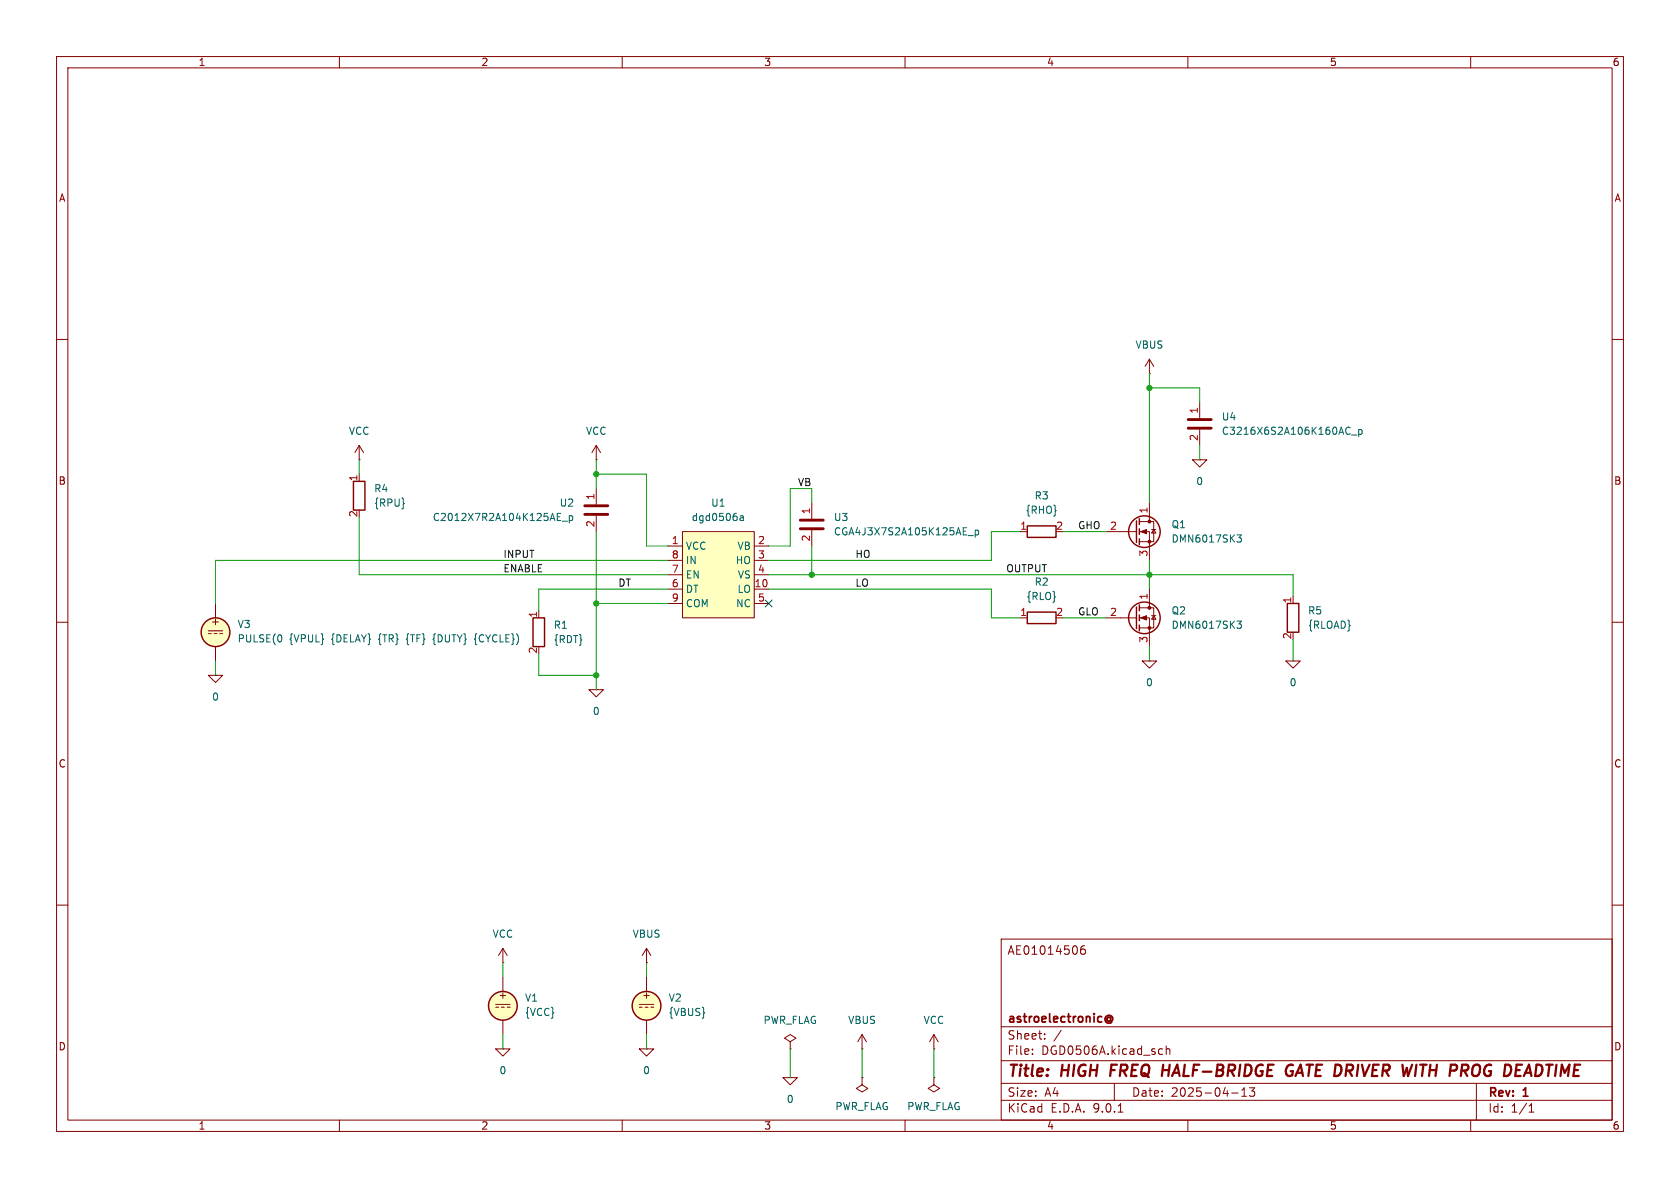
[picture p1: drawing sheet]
<svg xmlns="http://www.w3.org/2000/svg" width="297mm" height="210mm" viewBox="0 0 297 210" stroke-linecap="round" stroke-linejoin="round" font-family="sans-serif">
<g fill="none" stroke="#840000" stroke-width=".18">
<path d="M10 10h277v190h-277zM12 12h273v186h-273zM60 10v2M110 10v2M160 10v2M210 10v2M260 10v2M10 60h2M63.5 78.7v2.6M63.5 78.7l-.8 1.3M63.5 78.7l.8 1.3M105.4 78.7l-.8 1.3"/>
<path d="M105.4 78.7l.8 1.3M105.4 78.7v2.6M203.2 66h.1M203.2 63.5l-.8 1.3M203.2 63.5l.8 1.3M203.2 63.5v2.5M212.1 71.1v2.8M212.1 75.9v2.8M285 60h2M63.5 81.3h.1M63.5 83.8v1.3M105.4 81.3h.1"/>
<path d="M105.4 86.4v2.8M105.4 91.2v2.8M143.5 88.9v2.8M143.5 93.7v2.8M180.3 94h1.3M195.6 94h5.3M201.4 92.2h2.6v3.6h-2.6M201.4 94h1.8v5.1M203.2 88.9v3.3M203.6 93.6h.7M204 93.6l.3 .6h-.7zM210.8 81.3h2.6l-1.3 1.3z"/>
<path d="M212.1 81.3h.1M10 110h2M36.8 119.4h2.6l-1.3 1.3zM36.8 111.5h2.6M36.8 112h.5M37.8 112h.6M38.1 119.4h.1M38.1 106.7v2.5M38.1 114.3v2.5M38.9 112h.5M95.2 108v1.2M195.6 109.2h5.3"/>
<path d="M201.4 107.4h2.6v3.6h-2.6M201.4 109.2h1.8v5.1M201.9 116.8h2.6l-1.3 1.3zM203.2 116.8h.1M203.2 104.1v3.3M203.6 108.8h.7M204 108.8l.3 .7h-.7zM227.3 116.8h2.6l-1.3 1.3zM228.6 116.8h.1M228.6 105.4v1.3M285 110h2M10 160h2"/>
<path d="M87.6 177.5h2.6M87.6 178.1h.5M88.6 178.1h.6M88.9 172.7v2.6M89.7 178.1h.5M113 177.5h2.6M113 178.1h.5M114 178.1h.6M114.3 170.2h.1M114.3 167.6l-.8 1.3M114.3 167.6l.8 1.3M114.3 167.6v2.6"/>
<path d="M114.3 172.7v2.6M115.1 178.1h.5M177 166h108v32h-108zM191.7 167.2a.59 .59 0 0 0-.7 .6v.6l.2 .2 .4 .1 .2-.1 .1-.5-.2-.3h-.4l-.3 .3M285 160h2M60 198v2M87.6 185.4h2.6l-1.3 1.3zM88.9 185.4h.1M88.9 180.3v2.6M110 198v2M113 185.4h2.6l-1.3 1.3zM114.3 185.4h.1"/>
<path d="M114.3 180.3v2.6M138.4 190.5h2.6l-1.3 1.3zM139.7 184.2l1-.7-1-.6-1 .6 1 .7v1.2M139.7 185.4h.1M139.7 190.5h.1M160 198v2M165.1 185.4h.1M165.1 182.9l-.8 1.3M165.1 182.9l.8 1.3M165.1 182.9v2.5M177 194.5h108M177 191.5h108"/>
<path d="M177 187.5h108M177 181.5h108M182.5 186.3v.1M182.5 185.5v.1M184.7 183.6v.1M184.7 182.8v.1M187.6 182.1l-1.3 2M197 191.5v3M197.7 196.6h.8M205.1 185.4l.4 .1M205.5 186.3l-.4 .1M206.2 185.5l.2-.1 .3 .1 .1 .9"/>
<path d="M206.2 184.9v1.5M210 198v2M217.7 193.2h1.2M219.5 193.8h.9M219.5 192.7l.5-.4v1.5M220.9 192.3h.9l-.5 .6 .4 .1v.7l-.2 .1h-.4l-.2-.1M260 198v2M261 191.5v6.5M270.3 196.6h.9M270.3 195.5l.4-.4v1.5"/>
</g>
<path d="M196.5 188.2l-.2 2M205.5 189.2h1.2M228.2 189.4h.4l-.1 .6a.68 .68 0 0 1-1.1-.1M228.6 188.3a.86 .86 0 0 0-1.3 .8M229.9 188.2l-.9 2M251.1 188.2h1.1M251.6 188.2l-.2 2M269.7 189.6h.9M270.3 188.2l.4 2" fill="none" stroke="#840000" stroke-width=".4"/>
<path d="M195.6 179.7a.61 .61 0 0 1 .9-.1 .61 .61 0 0 1 0 .9l-.2-.1M196.3 180a.36 .36 0 0 0-.5-.1 .36 .36 0 0 0 0 .6 .36 .36 0 0 0 .5-.1M196.3 179.8v.6M195.6 180.7a.69 .69 0 0 0 1 0" fill="none" stroke="#840000" stroke-width=".3"/>
<g fill="none" stroke="#840000" stroke-width=".25">
<path d="M62.5 85.1h2v5.1h-2zM181.6 93h5.1v2h-5.1zM200.9 92.1v3.8M201.4 91.7v1M201.4 93.5v1M201.4 95.3v1M94.2 109.2h2.1v5.1h-2.1zM200.9 107.3v3.8M201.4 106.9v1.1M201.4 108.7v1M201.4 110.5v1M227.6 106.7h2v5.1h-2z"/>
<circle cx="202.3" cy="94" r="2.79"/>
<circle cx="38.1" cy="111.8" r="2.54"/>
<circle cx="202.3" cy="109.2" r="2.79"/>
<circle cx="88.9" cy="177.8" r="2.54"/>
<circle cx="114.3" cy="177.8" r="2.54"/>
</g>
<path d="M210.1 74.2h4M210.1 75.7h4M103.4 89.4h4M103.4 90.9h4M141.5 91.9h4M141.5 93.5h4" fill="none" stroke="#840000" stroke-width=".51"/>
<g fill="none" stroke="#006464" stroke-width=".18">
<path d="M238.6 75.6h.1M238.7 76.7h-.1M238.9 76.9h1M240.2 75.9v1.3M240.2 76l.4-.1 .2 .3-.1 .5h-.5M99.4 92.1h.9M100.6 91.2v1.2M100.6 91.2h.4l.2 .2-.1 .6h-.5M171.1 94.7h1M172.4 93.7v1.3M172.4 93.8l.4-.1 .2 .3-.1 .5h-.5M218.7 94.6h.8l-.5 .4 .4 .2 .1 .4-.3 .2h-.3"/>
<path d="M76.7 112.8l-.1 .2 .1 .2M84.2 112l-.1 .2v.6l-.2 .2 .2 .2v.6l.1 .2M218.7 109.8h.8l-.5 .5 .4 .1 .1 .4-.3 .3h-.3"/>
</g>
<g fill="#ffffc2" stroke="#ffffc2" stroke-width=".18">
<circle cx="38.1" cy="111.8" r="2.54"/>
<circle cx="114.3" cy="177.8" r="2.54"/>
<circle cx="88.9" cy="177.8" r="2.54"/>
</g>
<g fill="#840000" stroke="#840000" stroke-width=".18">
<path d="M201.7 94l1-.4v.8z"/>
<path d="M201.7 109.2l1-.4v.8z"/>
<circle cx="203.2" cy="92.2" r=".25"/>
<circle cx="203.2" cy="95.8" r=".25"/>
<circle cx="203.2" cy="107.4" r=".25"/>
<circle cx="203.2" cy="111" r=".25"/>
</g>
<path d="M120.6 94h12.7v15.2h-12.7z" fill="#ffffc2"/>
<g fill="none" stroke="#840000" stroke-width=".18">
<path d="M118.1 96.5h2.5M118.1 99.1h2.5M120.6 94h12.7v15.2h-12.7zM133.3 96.5h2.6M133.3 99.1h2.6M118.1 101.6h2.5M118.1 104.1h2.5M118.1 106.7h2.5M133.3 101.6h2.6M133.3 104.1h2.6M133.3 106.7h2.6M180.3 109.2h1.3"/>
<path d="M104.1 121.9h2.6l-1.3 1.3zM105.4 121.9h.1M88.9 170.2h.1M88.9 167.6l-.8 1.3M88.9 167.6l.8 1.3M88.9 167.6v2.6M152.4 185.4h.1M152.4 190.5v1.3l1 .6-1 .6-1-.6 1-.6M152.4 190.5h.1M152.4 182.9l-.8 1.3M152.4 182.9l.8 1.3M152.4 182.9v2.5"/>
<path d="M165.1 190.5v1.3l1 .6-1 .6-1-.6 1-.6M165.1 190.5h.1"/>
</g>
<path d="M130.9 91.2h.5v.8M131.4 91.5h-.4l-.2 .2 .2 .3h.4" fill="none" stroke="#006464" stroke-width=".18"/>
<path d="M181.6 108.2h5.1v2h-5.1z" fill="none" stroke="#840000" stroke-width=".25"/>
<g fill="none" stroke="#009600" stroke-width=".18">
<path d="M203.2 68.6h8.9v2.5M203.2 66v22.9M212.1 78.7v2.6M63.5 81.3v2.5M63.5 91.4v10.2h54.6M105.4 83.8h8.9v12.7h3.8M105.4 81.3v5.1M105.4 94v27.9M118.1 99.1h-80v7.6M143.5 88.9v-2.5h-3.8v10.1h-3.8M143.5 96.5v5.1M180.3 94h-5v5.1h-39.4"/>
<path d="M188 94h7.6M203.2 99.1v5M38.1 116.8v2.6M95.2 115.6v3.8h10.2M105.4 106.7h12.7M118.1 104.1h-22.9v3.9M135.9 104.1h39.4v5.1h5M135.9 101.6h92.7v3.8M188 109.2h7.6M203.2 114.3v2.5M228.6 113v3.8M88.9 170.2v2.5"/>
<path d="M114.3 170.2v2.5M88.9 182.9v2.5M114.3 182.9v2.5M139.7 185.4v5.1M152.4 185.4v5.1M165.1 185.4v5.1"/>
</g>
<path d="M135.3 106.1l1.2 1.2M136.5 106.1l-1.2 1.2" fill="none" stroke="#000084" stroke-width=".18"/>
<g fill="#009600" stroke="#009600" stroke-width=".18">
<circle cx="105.4" cy="83.8" r=".46"/>
<circle cx="203.2" cy="101.6" r=".46"/>
<circle cx="203.2" cy="68.6" r=".46"/>
<circle cx="143.5" cy="101.6" r=".46"/>
<circle cx="105.4" cy="119.4" r=".46"/>
<circle cx="105.4" cy="106.7" r=".46"/>
</g>
<g font-size="2.8" fill="#840000">
<text x="178" y="190.9">Title:</text>
<text x="187.7" y="190.9">HIGH</text>
<text x="197.1" y="190.9">FREQ</text>
<text x="207.1" y="190.9">HALF-BRIDGE</text>
<text x="229.8" y="190.9">GATE DRIVER</text>
<text x="251.9" y="190.9">WITH PROG</text>
<text x="271.5" y="190.9">DEADTIME</text>
</g>
<g font-size="2.1" fill="#840000">
<text x="178" y="169">AE01014506</text>
<text x="178" y="184">Sheet:</text>
<text x="178" y="181.2">astroelectronic@</text>
<text x="178" y="186.7">File:</text>
<text x="184.1" y="186.7">DGD0506A.kicad_sch</text>
<text x="178" y="196.9">KiCad</text>
<text x="178" y="194.1">Size:</text>
<text x="184.7" y="194.1">A4</text>
<text x="185.7" y="196.9">E.D.A.</text>
<text x="193.3" y="196.9">9.0.1</text>
<text x="200" y="194.1">Date:</text>
<text x="207" y="194.1">2025-04-13</text>
<text x="263" y="194.3">Rev:</text>
<text x="263" y="196.9">Id:</text>
<text x="267.1" y="196.9">1/1</text>
<text x="269.4" y="194.3">1</text>
</g>
<g font-size="1.8" fill="#840000">
<text x="35" y="11.9">1</text>
<text x="85" y="11.9">2</text>
<text x="135" y="11.9">3</text>
<text x="185" y="11.9">4</text>
<text x="235" y="11.9">5</text>
<text x="285" y="11.9">6</text>
<text x="10.3" y="35.9">A</text>
<text x="285.3" y="35.9">A</text>
<text x="10.3" y="85.9">B</text>
<text x="285.3" y="85.9">B</text>
<text x="37.2" y="110.7">+</text>
<text x="10.3" y="135.9">C</text>
<text x="285.3" y="135.9">C</text>
<text x="88" y="176.8">+</text>
<text x="113.4" y="176.8">+</text>
<text x="10.3" y="185.9">D</text>
<text x="285.3" y="185.9">D</text>
<text x="35" y="199.9">1</text>
<text x="85" y="199.9">2</text>
<text x="135" y="199.9">3</text>
<text x="185" y="199.9">4</text>
<text x="235" y="199.9">5</text>
<text x="285" y="199.9">6</text>
</g>
<g font-size="1.8" fill="#006464">
<text x="200.6" y="61.8">VBUS</text>
<text x="61.6" y="77.1">VCC</text>
<text x="103.5" y="77.1">VCC</text>
<text x="215.9" y="74.5">U4</text>
<text x="215.9" y="77.1">C3216X6S2A106K160AC_p</text>
<text x="66" y="87.2">R4</text>
<text x="66" y="89.8">{RPU}</text>
<text x="98.8" y="89.8">U2</text>
<text x="125.6" y="89.8">U1</text>
<text x="182.8" y="88.5">R3</text>
<text x="211.4" y="86">0</text>
<text x="76.4" y="92.3">C2012X7R2A104K125AE_p</text>
<text x="122.2" y="92.3">dgd0506a</text>
<text x="147.3" y="92.3">U3</text>
<text x="147.3" y="94.8">CGA4J3X7S2A105K125AE_p</text>
<text x="181.2" y="91">{RHO}</text>
<text x="207" y="93.6">Q1</text>
<text x="121.2" y="97.4">VCC</text>
<text x="121.2" y="99.9">IN</text>
<text x="130" y="99.9">HO</text>
<text x="130.3" y="97.4">VB</text>
<text x="207" y="96.1">DMN6017SK3</text>
<text x="121.2" y="102.5">EN</text>
<text x="121.2" y="105">DT</text>
<text x="121.2" y="107.5">COM</text>
<text x="130" y="107.5">NC</text>
<text x="130.3" y="105">LO</text>
<text x="130.3" y="102.5">VS</text>
<text x="181.4" y="106.3">{RLO}</text>
<text x="182.8" y="103.7">R2</text>
<text x="41.9" y="111.2">V3</text>
<text x="41.9" y="113.8">PULSE(0</text>
<text x="51.1" y="113.8">{VPUL}</text>
<text x="58.7" y="113.8">{DELAY}</text>
<text x="67.2" y="113.8">{TR}</text>
<text x="72.3" y="113.8">{TF}</text>
<text x="77.2" y="113.8">{DUTY}</text>
<text x="84.7" y="113.8">{CYCLE})</text>
<text x="97.8" y="111.4">R1</text>
<text x="97.8" y="113.9">{RDT}</text>
<text x="207" y="111.4">DMN6017SK3</text>
<text x="207" y="108.8">Q2</text>
<text x="231.1" y="108.8">R5</text>
<text x="231.1" y="111.4">{RLOAD}</text>
<text x="37.4" y="124.1">0</text>
<text x="202.5" y="121.5">0</text>
<text x="227.9" y="121.5">0</text>
<text x="104.7" y="126.6">0</text>
<text x="87" y="166">VCC</text>
<text x="111.7" y="166">VBUS</text>
<text x="92.7" y="177.3">V1</text>
<text x="92.7" y="179.8">{VCC}</text>
<text x="118.1" y="177.3">V2</text>
<text x="118.1" y="179.8">{VBUS}</text>
<text x="134.9" y="181.2">PWR_FLAG</text>
<text x="149.8" y="181.2">VBUS</text>
<text x="163.2" y="181.2">VCC</text>
<text x="88.2" y="190.1">0</text>
<text x="113.6" y="190.1">0</text>
<text x="139" y="195.2">0</text>
<text x="147.6" y="196.4">PWR_FLAG</text>
<text x="160.3" y="196.4">PWR_FLAG</text>
</g>
<g font-size="1.8" fill="#a90000">
<text x="211.8" y="73.2" transform="rotate(-90 211.8 73.2)">1</text>
<text x="211.8" y="78" transform="rotate(-90 211.8 78)">2</text>
<text x="63.2" y="85.2" transform="rotate(-90 63.2 85.2)">1</text>
<text x="105.2" y="88.5" transform="rotate(-90 105.2 88.5)">1</text>
<text x="63.2" y="91.5" transform="rotate(-90 63.2 91.5)">2</text>
<text x="105.2" y="93.3" transform="rotate(-90 105.2 93.3)">2</text>
<text x="143.3" y="95.8" transform="rotate(-90 143.3 95.8)">2</text>
<text x="143.3" y="91" transform="rotate(-90 143.3 91)">1</text>
<text x="180.3" y="93.7">1</text>
<text x="186.6" y="93.7">2</text>
<text x="196.1" y="93.7">2</text>
<text x="202.9" y="90.9" transform="rotate(-90 202.9 90.9)">1</text>
<text x="118.7" y="96.3">1</text>
<text x="118.7" y="98.8">8</text>
<text x="118.7" y="101.3">7</text>
<text x="133.9" y="96.3">2</text>
<text x="133.9" y="98.8">3</text>
<text x="133.9" y="101.3">4</text>
<text x="202.9" y="98.5" transform="rotate(-90 202.9 98.5)">3</text>
<text x="118.7" y="103.9">6</text>
<text x="118.7" y="106.4">9</text>
<text x="133.3" y="103.9">10</text>
<text x="133.9" y="106.4">5</text>
<text x="202.9" y="106.1" transform="rotate(-90 202.9 106.1)">1</text>
<text x="228.3" y="106.8" transform="rotate(-90 228.3 106.8)">1</text>
<text x="95" y="109.3" transform="rotate(-90 95 109.3)">1</text>
<text x="180.3" y="109">1</text>
<text x="186.6" y="109">2</text>
<text x="196.1" y="109">2</text>
<text x="202.9" y="113.7" transform="rotate(-90 202.9 113.7)">3</text>
<text x="228.3" y="113.1" transform="rotate(-90 228.3 113.1)">2</text>
<text x="95" y="115.6" transform="rotate(-90 95 115.6)">2</text>
</g>
<g font-size="1.8" fill="#0f0f0f">
<text x="141" y="86">VB</text>
<text x="190.5" y="93.6">GHO</text>
<text x="88.9" y="98.7">INPUT</text>
<text x="88.9" y="101.3">ENABLE</text>
<text x="151.1" y="98.7">HO</text>
<text x="177.8" y="101.3">OUTPUT</text>
<text x="109.2" y="103.8">DT</text>
<text x="151.1" y="103.8">LO</text>
<text x="190.5" y="108.9">GLO</text>
</g>
</svg>
